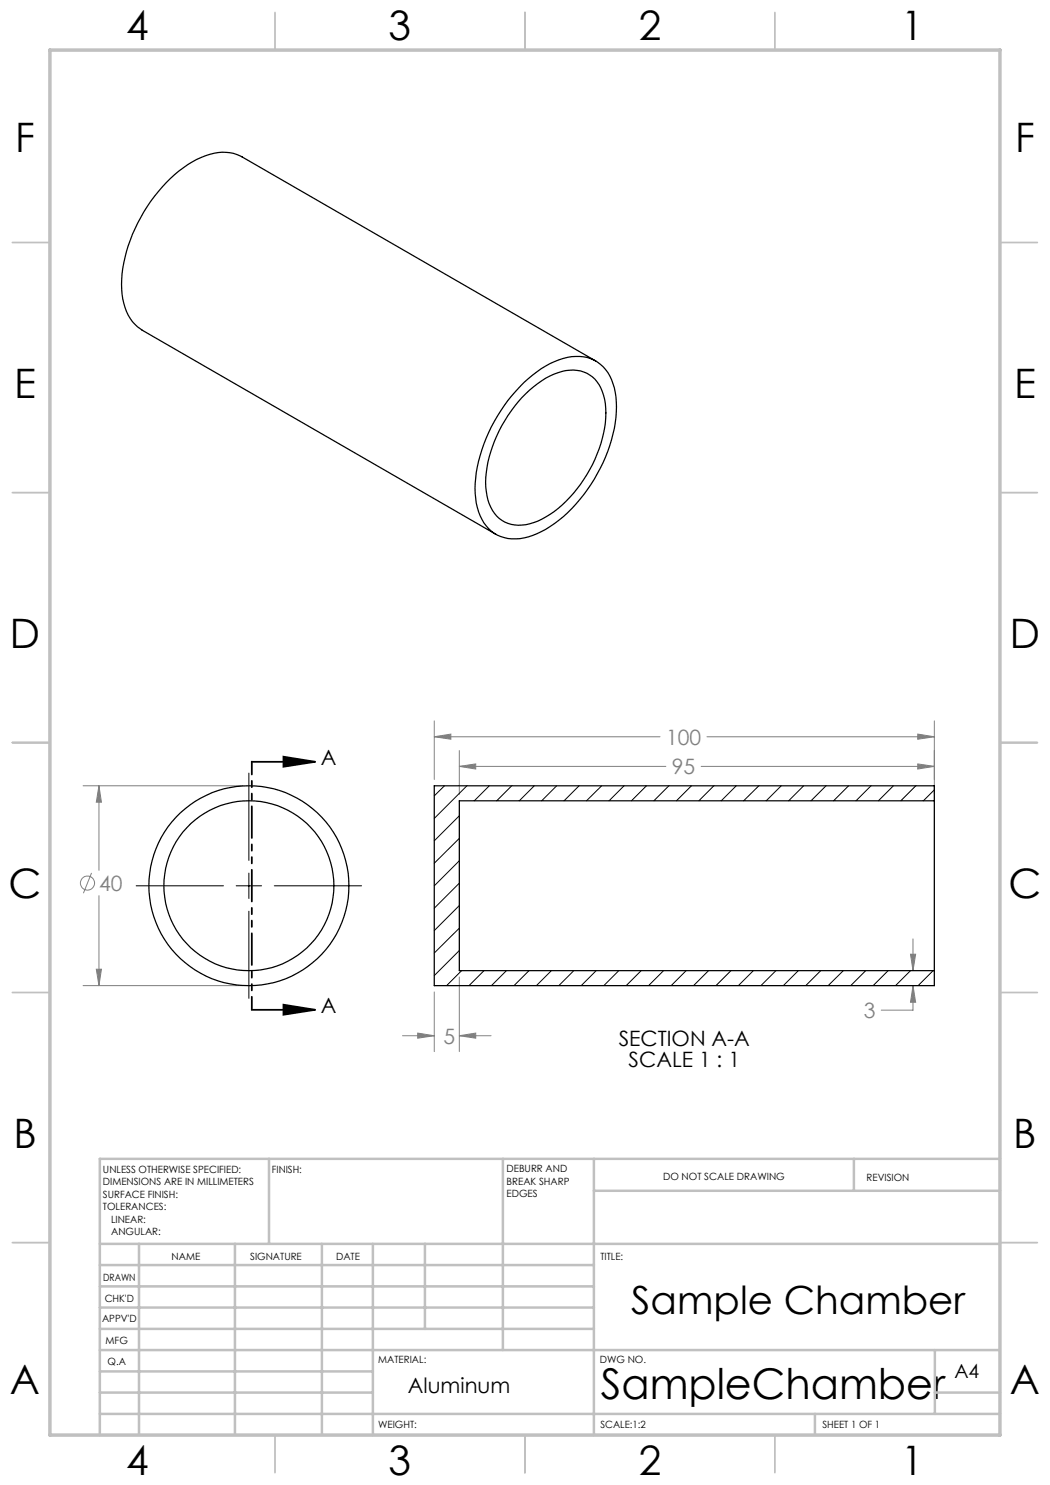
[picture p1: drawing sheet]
<svg xmlns="http://www.w3.org/2000/svg" width="210mm" height="297mm" viewBox="0 0 210 297" stroke-linecap="round" stroke-linejoin="round" font-family="sans-serif">
<g fill="none" stroke="#808080" stroke-width=".2">
<path d="M16.6 157.2h31.9M19.8 157.2l.5 3.2h-1zM19.8 157.2v16.9M86.9 144.2v11.7M86.9 147.4h45.1M86.9 147.4l3.3-.6v1zM91.9 153.3l3.2-.5v1zM91.9 150.1v8.8M91.9 153.3h41.3M140.2 153.3h46.7M141.4 147.4h45.5M183.6 146.8l3.3 .6-3.3 .4z"/>
<path d="M183.6 152.8l3.3 .5-3.3 .5zM186.9 144.2v14.7M18.3 174.6l-1.6 4M19.8 179.1v18M16.6 197.1h31.9M19.3 193.8h1l-.5 3.3zM86.9 198.4v11.9M91.9 195.4v14.9M182.1 190.8h1l-.5 3.3zM182.6 197.1l.5 3.3h-1zM182.6 197.1v4.9h-6.4M182.6 187.8v6.3"/>
<path d="M80.5 207.1h6.4M83.5 206.6l3.4 .5-3.4 .5zM91.9 207.1l3.2-.5v1zM91.9 207.1h6.3"/>
<circle cx="17.5" cy="176.6" r="1.41"/>
</g>
<path d="M50.3 152.4h12.7M56.7 151.3l6.3 1.1-6.3 .9zM50.3 202h12.7M56.7 200.9l6.3 1.1-6.3 .9z" fill="none" stroke="#000" stroke-width=".35"/>
<path d="M49.8 154.6v17.5M27.2 177.2h17.5M47.2 177.2h5.1M49.8 174.6v5.1M54.9 177.2h17.4M49.8 182.2v17.5" fill="none" stroke="#000" stroke-width=".2"/>
<path d="M50.4 152.3v49.6" fill="none" stroke="#000" stroke-width=".35" stroke-dasharray="6.3 1.3 1.3 1.3 1.3 1.3" stroke-dashoffset="3.8"/>
<g fill="none" stroke="#c0c0c0" stroke-width=".35">
<path d="M55 2.5v7.5M105 2.5v7.5M155 2.5v7.5M2.5 48.5h7.5M200 48.5h7.5M2.5 98.5h7.5M200 98.5h7.5M2.5 148.5h7.5M200 148.5h7.5M2.5 198.5h7.5M200 198.5h7.5M2.5 248.5h7.5"/>
<path d="M200 248.5h7.5M55 287v7.5M105 287v7.5M155 287v7.5"/>
</g>
<g fill="none" stroke="#c0c0c0" stroke-width=".5">
<path d="M53.8 231.8v17M100.6 231.8v38.2M118.8 231.8v55.2M118.8 238.2h81.2M170.8 231.8v6.4M200 231.8h-180v55.2M20 248.8h180M20 257.3h98.8M20 253h98.8M27.8 248.8v38.2M47 248.8v38.2M64.4 248.8v38.2"/>
<path d="M74.6 248.8v38.2M85 248.8v17M20 265.8h98.8M20 261.5h98.8M20 278.5h54.6M20 274.3h54.6M20 270h180M187 278.5h13M187 270v12.8M20 282.8h180M163 282.8v4.2"/>
</g>
<path d="M10 10h190v277h-190z" fill="none" stroke="#c0c0c0" stroke-width=".7"/>
<path d="M56.7 151.3l6.3 1.1-6.3 .9zM56.7 200.9l6.3 1.1-6.3 .9z" fill="#000"/>
<path d="M19.8 157.2l.5 3.2h-1zM19.3 193.8h1l-.5 3.3zM86.9 147.4l3.3-.6v1zM183.6 146.8l3.3 .6-3.3 .4zM91.9 207.1l3.2-.5v1zM83.5 206.6l3.4 .5-3.4 .5zM91.9 153.3l3.2-.5v1zM183.6 152.8l3.3 .5-3.3 .5zM182.6 197.1l.5 3.3h-1zM182.1 190.8h1l-.5 3.3z" fill="#808080"/>
<g fill="none" stroke="#000" stroke-width=".25">
<path d="M104.8 76.5a18.2 18.2 0 0 1 9.6-5.2 7.5 7.5 0 0 1 8.5 6.3 24.8 24.8 0 0 1-3.4 17.2 27.5 27.5 0 0 1-12.1 11.9 8.4 8.4 0 0 1-9.7-1 12.4 12.4 0 0 1-2.6-10.1 32.3 32.3 0 0 1 9.7-19.1zM105.1 78.8a14.9 14.9 0 0 1 8.8-4.8 6.3 6.3 0 0 1 6.8 5.1 18.5 18.5 0 0 1-1.3 11.7 25.3 25.3 0 0 1-11.1 13.1 8 8 0 0 1-7.9 .2 8.4 8.4 0 0 1-3.2-6.7 26.3 26.3 0 0 1 7.9-18.6zM119.2 72.2l-70.8-40.8a8.9 8.9 0 0 0-8.2 .1 27 27 0 0 0-12 12 27.1 27.1 0 0 0-3.8 15.3 9.2 9.2 0 0 0 4 7.2l70.8 40.9M186.9 160.2v33.9M186.9 160.2v-3h-100v39.9h100v-3M186.9 160.2h-95v33.9h95"/>
<circle cx="49.8" cy="177.2" r="20"/>
<circle cx="49.8" cy="177.1" r="17"/>
</g>
<g fill="none" stroke="#000" stroke-width=".2">
<path d="M88.9 157.2l-2 2M93.4 157.2l-6.5 6.5M97.9 157.2l-3 3M102.3 157.2l-3 3M106.9 157.2l-3 3M111.3 157.2l-3 3M115.8 157.2l-3 3M120.3 157.2l-3 3M124.8 157.2l-3 3M129.3 157.2l-3 3M133.8 157.2l-3 3M138.3 157.2l-3 3"/>
<path d="M142.8 157.2l-3 3M147.2 157.2l-2.9 3M151.8 157.2l-3.1 3M156.2 157.2l-3 3M160.7 157.2l-3 3M165.2 157.2l-3 3M169.7 157.2l-3 3M174.2 157.2l-3 3M178.7 157.2l-3 3M183.2 157.2l-3 3M186.9 158l-2.2 2.2M91.9 163.2l-5 5"/>
<path d="M91.9 167.7l-5 4.9M91.9 172.2l-5 5M91.9 176.6l-5 5M91.9 181.1l-5 5M91.9 185.6l-5 5M91.9 190.1l-5 5M92.3 194.1l-3 3M96.8 194.1l-3 3M101.3 194.1l-3 3M105.8 194.1l-3 3M110.3 194.1l-3 3M114.8 194.1l-3 3"/>
<path d="M119.2 194.1l-3 3M123.8 194.1l-3 3M128.2 194.1l-3 3M132.7 194.1l-3 3M137.2 194.1l-3 3M141.7 194.1l-3 3M146.2 194.1l-3 3M150.7 194.1l-3 3M155.2 194.1l-3 3M159.7 194.1l-3 3M164.1 194.1l-3 3M168.7 194.1l-3.1 3"/>
<path d="M173.1 194.1l-3 3M177.6 194.1l-3 3M182.1 194.1l-3 3M186.6 194.1l-3 3"/>
</g>
<text font-size="8.5" x="120.2" y="279.7">SampleChamber</text>
<g font-size="8.1">
<text x="25.2" y="8">4</text>
<text x="77.7" y="8">3</text>
<text x="127.7" y="8">2</text>
<text x="180.2" y="8">1</text>
<text x="3" y="30.4">F</text>
<text x="203" y="30.4">F</text>
<text x="2.8" y="79.6">E</text>
<text x="202.8" y="79.6">E</text>
<text x="2" y="129.6">D</text>
<text x="202" y="129.6">D</text>
<text x="1.7" y="179.6">C</text>
<text x="201.7" y="179.6">C</text>
<text x="2.7" y="229.6">B</text>
<text x="202.7" y="229.6">B</text>
<text x="2" y="278.9">A</text>
<text x="202" y="278.9">A</text>
<text x="25.2" y="295">4</text>
<text x="77.7" y="295">3</text>
<text x="127.7" y="295">2</text>
<text x="180.2" y="295">1</text>
</g>
<text font-size="7.8" x="126.3" y="262.7">Sample Chamber</text>
<g font-size="4.2" fill="#808080">
<text x="133.2" y="148.9">100</text>
<text x="134.4" y="154.9">95</text>
<text x="19.8" y="178.2">40</text>
<text x="172.8" y="203.6">3</text>
<text x="88.7" y="208.7">5</text>
</g>
<g font-size="4.2">
<text x="64.2" y="153">A</text>
<text x="64.2" y="202.6">A</text>
<text x="123.8" y="209.1">SECTION A-A</text>
<text x="125.7" y="213.3">SCALE 1 : 1</text>
<text x="81.6" y="278.6">Aluminum</text>
</g>
<text font-size="3.9" x="190.9" y="275.5">A4</text>
<g font-size="2">
<text x="20.6" y="234.6">UNLESS OTHERWISE SPECIFIED:</text>
<text x="20.6" y="237.1">DIMENSIONS ARE IN MILLIMETERS</text>
<text x="20.6" y="239.6">SURFACE FINISH:</text>
<text x="54.4" y="234.6">FINISH:</text>
<text x="101.3" y="234.5">DEBURR AND</text>
<text x="101.3" y="237">BREAK SHARP</text>
<text x="101.3" y="239.5">EDGES</text>
<text x="132.6" y="236">DO NOT SCALE DRAWING</text>
<text x="173.3" y="236.2">REVISION</text>
<text x="20.6" y="242.1">TOLERANCES:</text>
<text x="22.2" y="244.6">LINEAR:</text>
<text x="22.2" y="247.1">ANGULAR:</text>
<text x="34.3" y="252">NAME</text>
<text x="50" y="251.9">SIGNATURE</text>
<text x="67.2" y="251.9">DATE</text>
<text x="120.1" y="251.9">TITLE:</text>
<text x="20.6" y="256.1">DRAWN</text>
<text x="20.9" y="260.3">CHK'D</text>
<text x="20.4" y="264.4">APPV'D</text>
<text x="21.1" y="268.8">MFG</text>
<text x="21.5" y="273">Q.A</text>
<text x="75.6" y="272.5">MATERIAL:</text>
<text x="120" y="272.5">DWG NO.</text>
<text x="75.6" y="285.5">WEIGHT:</text>
<text x="120.1" y="285.6">SCALE:1:2</text>
<text x="164.5" y="285.6">SHEET 1 OF 1</text>
</g>
</svg>
